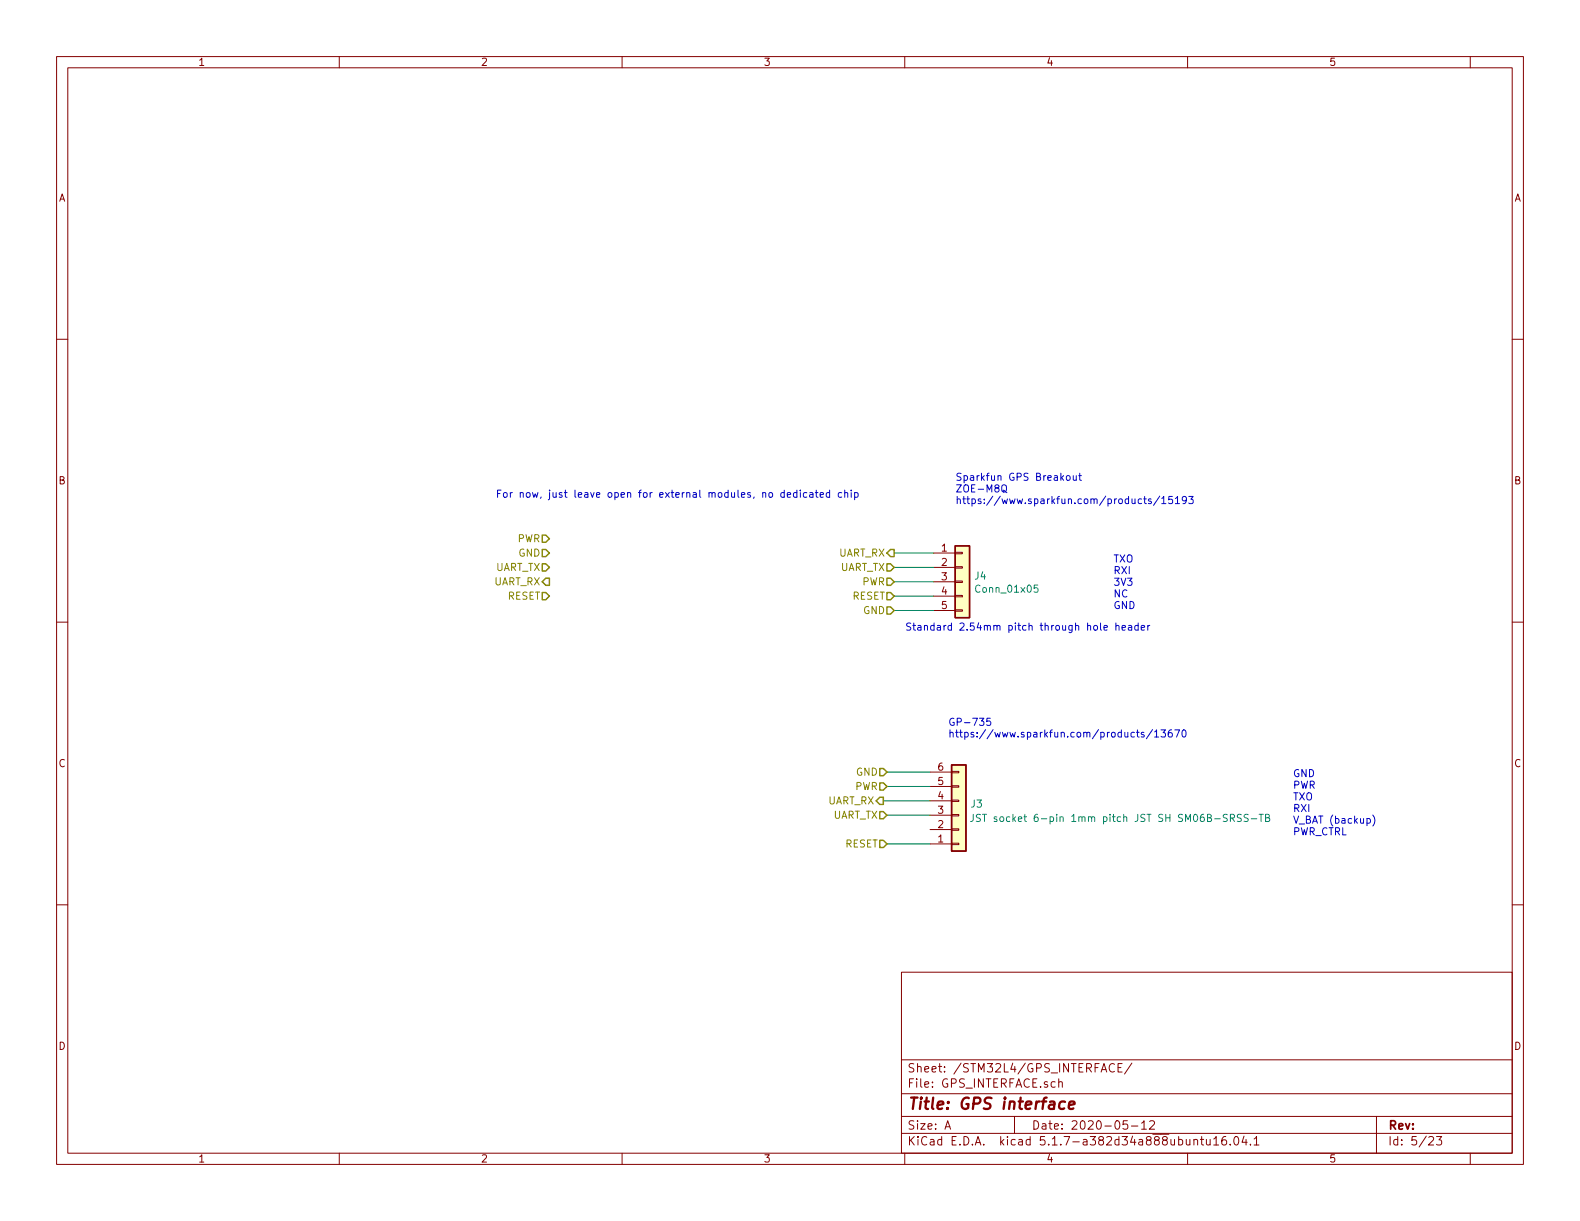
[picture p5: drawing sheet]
EESchema Schematic File Version 4
EELAYER 30 0
EELAYER END
$Descr A 11000 8500
encoding utf-8
Sheet 5 23
Title "GPS interface"
Date "2020-05-12"
Rev ""
Comp ""
Comment1 ""
Comment2 ""
Comment3 ""
Comment4 ""
$EndDescr
Text HLabel 3825 3750 0    50   Input ~ 0
PWR
Text HLabel 3825 3850 0    50   Input ~ 0
GND
Text HLabel 3825 3950 0    50   Input ~ 0
UART_TX
Text HLabel 3825 4050 0    50   Output ~ 0
UART_RX
Text HLabel 3825 4150 0    50   Input ~ 0
RESET
Text Notes 3450 3475 0    50   ~ 0
For now, just leave open for external modules, no dedicated chip
Text HLabel 6225 4050 0    50   Input ~ 0
PWR
Text HLabel 6225 4250 0    50   Input ~ 0
GND
Text HLabel 6225 3950 0    50   Input ~ 0
UART_TX
Text HLabel 6225 3850 0    50   Output ~ 0
UART_RX
Text HLabel 6225 4150 0    50   Input ~ 0
RESET
Text Notes 6650 3600 0    50   ~ 0
Sparkfun GPS Breakout \nZOE-M8Q\nhttps://www.sparkfun.com/products/15193\n\n
Wire Wire Line
	6225 3850 6500 3850
Wire Wire Line
	6500 3950 6225 3950
Wire Wire Line
	6225 4050 6500 4050
Wire Wire Line
	6500 4150 6225 4150
Wire Wire Line
	6225 4250 6500 4250
$Comp
L Connector_Generic:Conn_01x05 J4
U 1 1
P 6700 4050
F 0 "J4" H 6780 4092 50  0000 L CNN
F 1 "Conn_01x05" H 6780 4001 50  0000 L CNN
F 2 "Connector_PinHeader_2.54mm:PinHeader_1x05_P2.54mm_Vertical" H 6700 4050 50  0001 C CNN
F 3 "~" H 6700 4050 50  0001 C CNN
F 4 "PH1-05-UA" H 6700 4050 50  0001 C CNN "Mfr. #"
F 5 "https://www.digikey.com/product-detail/en/adam-tech/PH1-05-UA/2057-PH1-05-UA-ND/9830343" H 6700 4050 50  0001 C CNN "Order"
	1    6700 4050
	1    0    0    -1  
$EndComp
$Comp
L Connector_Generic:Conn_01x06 J3
U 1 1
P 6675 5675
F 0 "J3" H 6800 5600 50  0000 C CNN
F 1 "JST socket 6-pin 1mm pitch JST SH SM06B-SRSS-TB" H 7800 5700 50  0000 C CNN
F 2 "Connector_JST:JST_SH_SM06B-SRSS-TB_1x06-1MP_P1.00mm_Horizontal" H 6675 5675 50  0001 C CNN
F 3 "~" H 6675 5675 50  0001 C CNN
F 4 "SM06B-SRSS-TB(LF)(SN)" H 6675 5675 50  0001 C CNN "Mfr. #"
F 5 "https://www.digikey.com/product-detail/en/jst-sales-america-inc/SM06B-SRSS-TB-LF-SN/455-1806-1-ND/926877" H 6675 5675 50  0001 C CNN "Order"
	1    6675 5675
	1    0    0    1   
$EndComp
Text Notes 6300 4400 0    50   ~ 0
Standard 2.54mm pitch through hole header
Text Notes 6600 5225 0    50   ~ 0
GP-735\nhttps://www.sparkfun.com/products/13670\n\n
Text HLabel 6175 5475 0    50   Input ~ 0
PWR
Text HLabel 6175 5375 0    50   Input ~ 0
GND
Text HLabel 6175 5675 0    50   Input ~ 0
UART_TX
Text HLabel 6150 5575 0    50   Output ~ 0
UART_RX
Text HLabel 6175 5875 0    50   Input ~ 0
RESET
Wire Wire Line
	6175 5375 6475 5375
Wire Wire Line
	6175 5475 6475 5475
Wire Wire Line
	6150 5575 6475 5575
Wire Wire Line
	6175 5675 6475 5675
Wire Wire Line
	6175 5875 6475 5875
Text Notes 7750 4250 0    50   ~ 0
TXO\nRXI\n3V3\nNC\nGND\n
Text Notes 9000 5825 0    50   ~ 0
GND\nPWR\nTXO\nRXI\nV_BAT (backup)\nPWR_CTRL\n
$EndSCHEMATC
